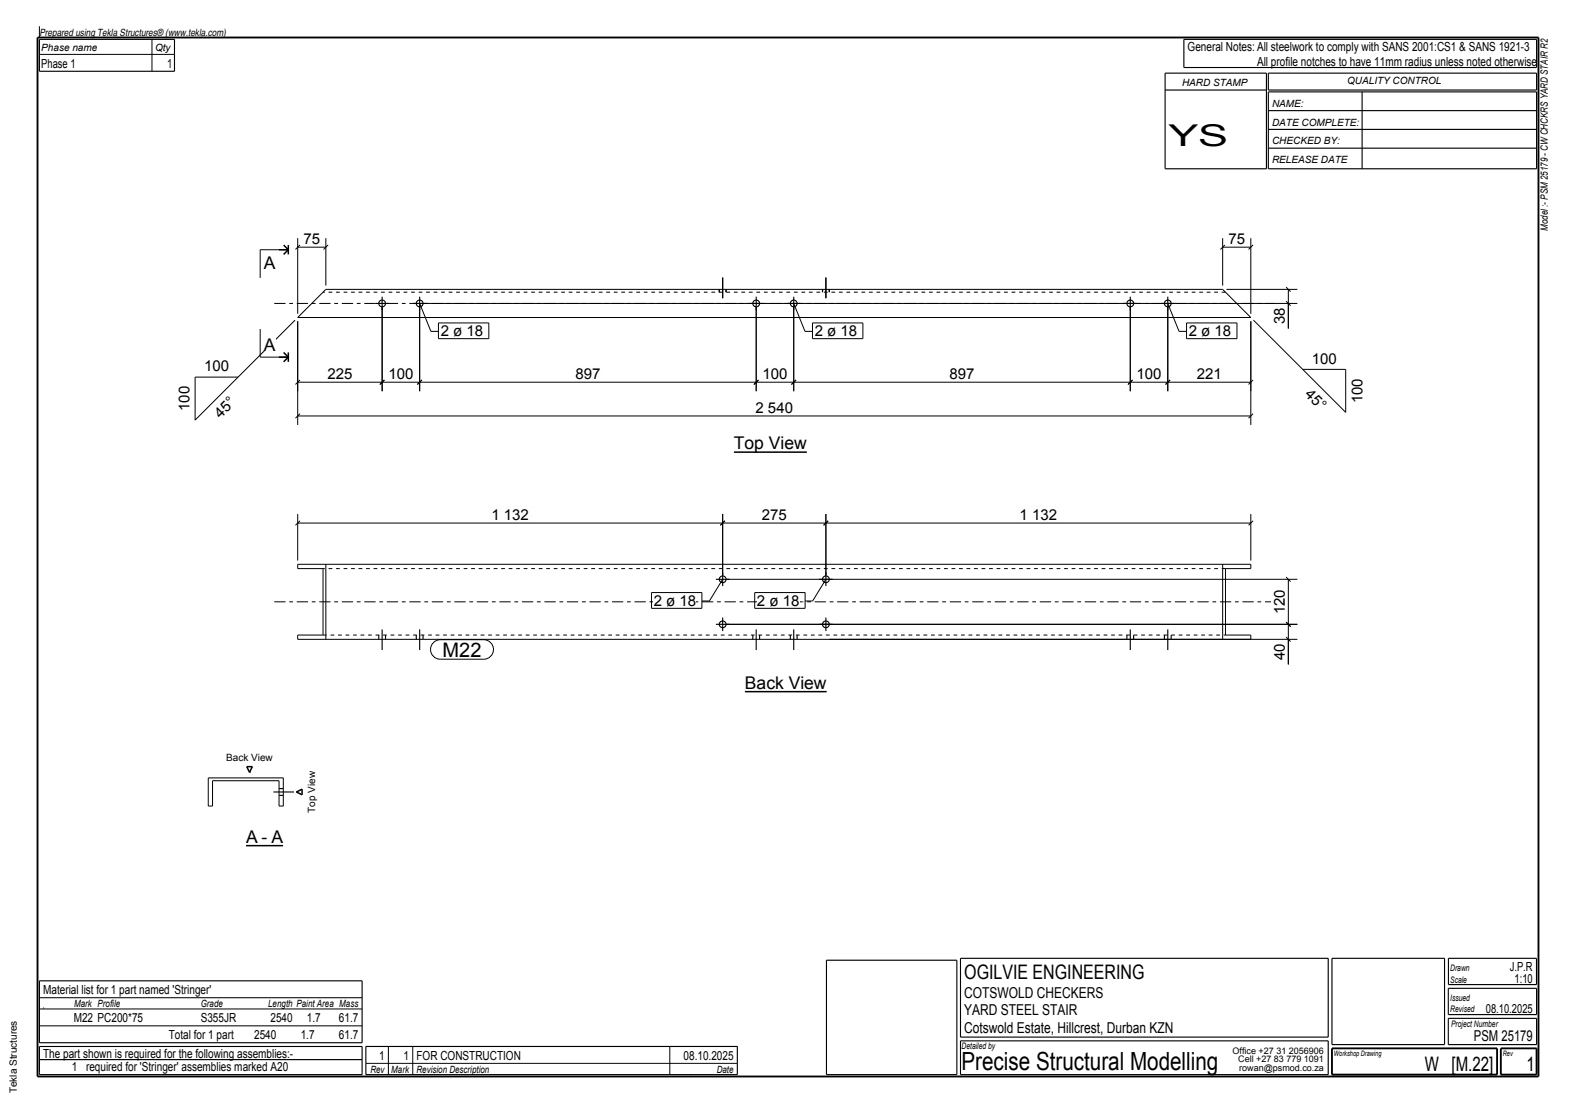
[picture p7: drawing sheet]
<svg xmlns="http://www.w3.org/2000/svg" width="420mm" height="297mm" viewBox="0 0 420 297" stroke-linecap="round" stroke-linejoin="round" font-family="sans-serif">
<path d="M10 10h400v277h-400z" fill="none" stroke="#000" stroke-width=".5"/>
<path d="M195.6 120.5h19.4" fill="none" stroke="#000" stroke-width=".4"/>
<path d="M195.6 116.3h19.4v3.5h-19.4z" fill-rule="evenodd" fill="#fefefb"/>
<path d="M198.5 184.4h21.8" fill="none" stroke="#000" stroke-width=".4"/>
<path d="M198.5 180.1h21.8v3.5h-21.8z" fill-rule="evenodd" fill="#fefefb"/>
<path d="M65.6 225.5h9.8" fill="none" stroke="#000" stroke-width=".4"/>
<g fill="#fefefb">
<path d="M65.6 221.2h3.1v3.5h-3.1z" fill-rule="evenodd"/>
<path d="M69.7 221.2h1.6v3.5h-1.6z" fill-rule="evenodd"/>
<path d="M72.3 221.2h3.1v3.5h-3.1z" fill-rule="evenodd"/>
</g>
<path d="M65.8 204.4h1.5l-.8 1.5zM79 211.1l1.5-.7v1.5z" fill="none" stroke="#000" stroke-width=".4"/>
<path d="M326.6 77.9h-240.5M326.6 151.6h-240.5M86.1 169.3h240.5" fill="none" stroke="#000" stroke-width=".27" stroke-dasharray="1 1 1 1" stroke-linecap="butt"/>
<g fill="none" stroke="#000" stroke-width=".27">
<path d="M10.5 14.5h36M10.5 7v3M40.5 10.5v8.5M76.8 66.6h-7.5v7.5M79.3 63.5v20.2M79.3 65.9h7.5M79.9 65.3l-1.2 1.2M86.8 63.5v12.6M87.4 65.3l-1.2 1.2M325.8 63.5v12.6M325.8 65.9h7.5M326.4 65.3l-1.2 1.2"/>
<path d="M326.8 77.2h18.9M333.3 63.5v20.2M333.9 65.3l-1.2 1.2M342.7 76.5l1.2 1.3M343.3 77.2v10.4M69.3 87.7v7.5h7.5M78.6 85.4l-26.6 26.6v-11.5h11.4M79.3 84.6l7.5-7.4h239l7.5 7.4zM79.3 85.7v27.6M101.8 81.9v22.4M111.8 81.9v22.4M111.8 80.9l3 7.4h2"/>
<path d="M112.8 80.9h232.9M201.5 81.9v22.4M211.5 80.9l3 7.4h2M211.5 81.9v22.4M301.2 81.9v22.4M311.2 80.9l3 7.4h2M311.2 81.9v22.4M333.3 85.7v27.6M334 85.4l24.6 24.5v-11.4h-11.4M342.7 80.3l1.2 1.2M79.3 101.9h254M79.3 110.9h254"/>
<path d="M79.9 101.3l-1.2 1.2M79.9 110.3l-1.2 1.2M102.4 101.3l-1.2 1.2M112.4 101.3l-1.2 1.2M202.1 101.3l-1.2 1.2M212.1 101.3l-1.2 1.2M301.8 101.3l-1.2 1.2M311.8 101.3l-1.2 1.2M333.9 101.3l-1.2 1.2M333.9 110.3l-1.2 1.2M79.3 137v12.5M79.3 139.5h254"/>
<path d="M79.9 138.9l-1.2 1.1M192.6 137v16.4M193.2 138.9l-1.2 1.1M220.1 137v16.4M220.7 138.9l-1.2 1.1M333.3 137v12.5M333.9 138.9l-1.2 1.1M86.8 150.4v20.1M192.6 154.4l-3.5 5.8h-2M193.6 154.4h152.1M220.1 154.4l-3.5 5.8h-2M325.8 150.4v20.1"/>
<path d="M342.7 153.9l1.2 1.1M343.3 154.4v22.7M193.6 166.5h152.1M333.3 170.5v-1.2h-6.7v-17.7h6.7v-1.2h-254v1.2h6.8v17.7h-6.8v1.2h266.4M342.7 169.8l1.2 1.3M342.7 165.9l1.2 1.2M55.5 207.4h20v7.5h-1.1v-6.8h-17.8v6.8h-1.1zM10.5 266h86M10.5 273.5h86M10.5 269h86M11.5 268.7h.1M97.5 279h99"/>
<path d="M103.5 279v7.5M110 279v7.5M178.5 279v7.5M10.5 282.5h86M97.5 283.5h99M184 286.5h.1"/>
</g>
<path d="M73.1 80.9h266.5M73.1 160.5h266.5" fill="none" stroke="#000" stroke-width=".27" stroke-dasharray="3 1 1 1" stroke-linecap="butt"/>
<g fill="none" stroke="#000" stroke-width=".3">
<path d="M10.5 10.5h36v8.5h-36zM310.5 19.5h27v25.5h-27zM315.5 10.5h94v7.5h-94zM338 19.5h71.5v4.5h-71.5zM310.5 24h27M338 24.5h71.5v20.5h-71.5zM338 29.5h71.5M338 34.5h71.5M338 39.5h71.5M363 24.5v20.5M101.8 79.1v3.6M111.8 79.1v3.6"/>
<path d="M191.7 77.2v.7M192.6 74v5.5M193.5 77.2v.7M201.5 79.1v3.6M211.5 79.1v3.6M219.2 77.2v.7M220.1 74v5.5M221 77.2v.7M301.2 79.1v3.6M311.2 79.1v3.6M100 80.9h3.6M110 80.9h3.6"/>
<path d="M199.7 80.9h3.6M209.7 80.9h3.6M299.4 80.9h3.6M309.4 80.9h3.6M190.8 154.4h3.6M192.6 152.6v3.7M218.3 154.4h3.6M220.1 152.6v3.7M100.9 169.3v1.2M101.8 167.8v5.5M102.7 169.3v1.2M110.9 169.3v1.2"/>
<path d="M111.8 167.8v5.5M112.7 169.3v1.2M190.8 166.5h3.6M192.6 164.6v3.6M200.6 169.3v1.2M201.5 167.8v5.5M202.4 169.3v1.2M210.6 169.3v1.2M211.5 167.8v5.5M212.4 169.3v1.2M218.3 166.5h3.6M220.1 164.6v3.6"/>
<path d="M300.3 169.3v1.2M301.2 167.8v5.5M302.1 169.3v1.2M310.3 169.3v1.2M311.2 167.8v5.5M312.1 169.3v1.2M72.9 211.1h5.5M74.4 212h1.1M74.4 210.2h1.1M220.2 256h34.8v30.5h-34.8zM256 255.5h98v21h-98zM355 255.5h30v23h-30z"/>
<path d="M386 255.5h23.5v7h-23.5zM10.5 279h86v7.5h-86zM10.5 261.5h86v16.5h-86zM97.5 279h99v7.5h-99zM256 277.5h98v9h-98zM386 263.5h23.5v7h-23.5zM386 271.5h23.5v7h-23.5z"/>
<circle cx="101.8" cy="80.9" r=".9"/>
<circle cx="111.8" cy="80.9" r=".9"/>
<circle cx="201.5" cy="80.9" r=".9"/>
<circle cx="211.5" cy="80.9" r=".9"/>
<circle cx="301.2" cy="80.9" r=".9"/>
<circle cx="311.2" cy="80.9" r=".9"/>
<circle cx="192.6" cy="154.5" r=".9"/>
<circle cx="220.1" cy="154.5" r=".9"/>
<circle cx="192.6" cy="166.5" r=".9"/>
<circle cx="220.1" cy="166.5" r=".9"/>
</g>
<path d="M355 279.5h44v7h-44zM400 279.5h9.5v7h-9.5z" fill="none" stroke="#000" stroke-width=".5"/>
<g fill="#fefefb">
<path d="M326.8 61.4h5.6v4.2h-5.6z" fill-rule="evenodd"/>
<path d="M152.7 97.4h7.9v4.2h-7.9z" fill-rule="evenodd"/>
<path d="M217.1 86.7h11.4v3h-11.4z" fill-rule="evenodd"/>
<path d="M217.1 86.7h11.4v3h-11.4z" fill-rule="evenodd"/>
</g>
<path d="M229.4 86.7v3" fill="none" stroke="#fefefb" stroke-width=".27"/>
<path d="M216.5 86.1h13.5v4.2h-13.5z" fill="none" stroke="#000" stroke-width=".27"/>
<path d="M70.3 68.3h3.1v3.5h-3.1z" fill-rule="evenodd" fill="#fefefb"/>
<path d="M74.3 66.6h2.5M75.6 65.3l1.2 1.3M76.8 65.3v2.5M76.8 66.6l-1.2 1.2" fill="none" stroke="#000" stroke-width=".4"/>
<path d="M70.3 90h3.1v3.5h-3.1z" fill-rule="evenodd" fill="#fefefb"/>
<path d="M74.3 95.2h2.5M75.6 94l1.2 1.2M76.8 94v2.5M76.8 95.2l-1.2 1.3" fill="none" stroke="#000" stroke-width=".4"/>
<g fill="#fefefb">
<path d="M80.3 61.4h5.6v4.2h-5.6z" fill-rule="evenodd"/>
<path d="M117.4 86.7h11.4v3h-11.4z" fill-rule="evenodd"/>
<path d="M117.4 86.7h11.4v3h-11.4z" fill-rule="evenodd"/>
</g>
<path d="M129.7 86.7v3" fill="none" stroke="#fefefb" stroke-width=".27"/>
<path d="M116.8 86.1h13.5v4.2h-13.5z" fill="none" stroke="#000" stroke-width=".27"/>
<g fill="#fefefb">
<path d="M316.8 86.7h11.3v3h-11.3z" fill-rule="evenodd"/>
<path d="M316.8 86.7h11.3v3h-11.3z" fill-rule="evenodd"/>
</g>
<path d="M329 86.7v3" fill="none" stroke="#fefefb" stroke-width=".27"/>
<path d="M316.2 86.1h13.4v4.2h-13.4z" fill="none" stroke="#000" stroke-width=".27"/>
<g fill="#fefefb">
<path d="M318.3 97.4h7.9v4.2h-7.9z" fill-rule="evenodd"/>
<path d="M302.3 97.4h7.8v4.2h-7.8z" fill-rule="evenodd"/>
<path d="M252.4 97.4h7.9v4.2h-7.9z" fill-rule="evenodd"/>
<path d="M202.6 97.4h7.9v4.2h-7.9z" fill-rule="evenodd"/>
<path d="M102.9 97.4h7.9v4.2h-7.9z" fill-rule="evenodd"/>
<path d="M86.7 97.4h7.8v4.2h-7.8z" fill-rule="evenodd"/>
<path d="M200.7 106.4h11.2v4.2h-11.2z" fill-rule="evenodd"/>
<path d="M338.8 81.4h4.2v5.7h-4.2z" fill-rule="evenodd"/>
<path d="M130.4 134.9h11.2v4.3h-11.2z" fill-rule="evenodd"/>
<path d="M338.8 171h4.2v5.6h-4.2z" fill-rule="evenodd"/>
<path d="M174.2 158.6h11.4v3h-11.4z" fill-rule="evenodd"/>
<path d="M174.2 158.6h11.4v3h-11.4z" fill-rule="evenodd"/>
</g>
<path d="M186.5 158.6v3" fill="none" stroke="#fefefb" stroke-width=".27"/>
<path d="M173.6 158h13.5v4.2h-13.5z" fill="none" stroke="#000" stroke-width=".27"/>
<g fill="#fefefb">
<path d="M117.9 171.2h10.4v3.9h-10.4z" fill-rule="evenodd"/>
<path d="M117.9 171.2h10.4v3.9h-10.4z" fill-rule="evenodd"/>
</g>
<path d="M115.7 171.1l1.6-.6h11.6a2.6 2.6 0 0 1 2.6 2.6 2.6 2.6 0 0 1-2.6 2.7h-11.6a2.6 2.6 0 0 1-2.4-1.8 2.6 2.6 0 0 1 .8-2.9z" fill="none" stroke="#000" stroke-width=".27"/>
<g fill="#fefefb">
<path d="M201.7 158.6h11.4v3h-11.4z" fill-rule="evenodd"/>
<path d="M201.7 158.6h11.4v3h-11.4z" fill-rule="evenodd"/>
</g>
<path d="M214 158.6v3" fill="none" stroke="#fefefb" stroke-width=".27"/>
<path d="M201.1 158h13.5v4.2h-13.5z" fill="none" stroke="#000" stroke-width=".27"/>
<g fill="#fefefb">
<path d="M271.1 134.9h11.2v4.3h-11.2z" fill-rule="evenodd"/>
<path d="M202.4 134.9h7.9v4.3h-7.9z" fill-rule="evenodd"/>
<path d="M338.8 156.5h4.2v7.9h-4.2z" fill-rule="evenodd"/>
</g>
<text font-size="8" x="311.4" y="39">YS</text>
<text font-size="6.7" x="256.3" y="285.3">Precise Structural Modelling</text>
<g font-size="5.3">
<text x="117.9" y="175.1">M22</text>
<text x="257" y="261">OGILVIE ENGINEERING</text>
<text x="379.8" y="285.5">W [M.22]</text>
<text x="406.8" y="285.5">1</text>
</g>
<g font-size="4.7">
<text x="70.3" y="71.8">A</text>
<text x="70.3" y="93.5">A</text>
<text x="195.6" y="119.8">Top View</text>
<text x="198.5" y="183.6">Back View</text>
<text x="65.6" y="224.7">A</text>
<text x="69.7" y="224.7">-</text>
<text x="72.3" y="224.7">A</text>
</g>
<g font-size="4">
<text x="80.9" y="65">75</text>
<text x="327.4" y="65">75</text>
<text x="117.4" y="89.7">2 ø 18</text>
<text x="217.1" y="89.7">2 ø 18</text>
<text x="316.8" y="89.7">2 ø 18</text>
<text x="342.4" y="86.5" transform="rotate(-90 342.4 86.5)">38</text>
<text x="54.4" y="99">100</text>
<text x="87.3" y="101">225</text>
<text x="103.5" y="101">100</text>
<text x="153.3" y="101">897</text>
<text x="203.2" y="101">100</text>
<text x="253" y="101">897</text>
<text x="302.9" y="101">100</text>
<text x="318.9" y="101">221</text>
<text x="349.6" y="97">100</text>
<text x="347.6" y="105.3" transform="rotate(45 347.6 105.3)">45°</text>
<text x="363.1" y="107.5" transform="rotate(-90 363.1 107.5)">100</text>
<text x="50.5" y="109.6" transform="rotate(-90 50.5 109.6)">100</text>
<text x="58.8" y="111.6" transform="rotate(-45 58.8 111.6)">45°</text>
<text x="201.3" y="110">2 540</text>
<text x="131" y="138.5">1 132</text>
<text x="203" y="138.5">275</text>
<text x="271.7" y="138.5">1 132</text>
<text x="174.2" y="161.6">2 ø 18</text>
<text x="201.7" y="161.6">2 ø 18</text>
<text x="342.4" y="163.8" transform="rotate(-90 342.4 163.8)">120</text>
<text x="342.4" y="176" transform="rotate(-90 342.4 176)">40</text>
<text x="257" y="266">COTSWOLD CHECKERS</text>
<text x="257" y="270.5">YARD STEEL STAIR</text>
<text x="257" y="275.5">Cotswold Estate, Hillcrest, Durban KZN</text>
<text x="392.8" y="277.5">PSM 25179</text>
</g>
<g font-size="3.3">
<text x="11" y="18">Phase 1</text>
<text x="44.5" y="18">1</text>
<text x="316.5" y="13.5">General Notes: All steelwork to comply with SANS 2001:CS1 &amp; SANS 1921-3</text>
<text x="335" y="17.5">All profile notches to have 11mm radius unless noted otherwise</text>
<text x="402.4" y="258.7">J.P.R</text>
<text x="403.6" y="262">1:10</text>
<text x="11.5" y="265">Material list for 1 part named 'Stringer'</text>
<text x="19.6" y="272.5">M22 PC200*75</text>
<text x="53.5" y="272.5">S355JR</text>
<text x="72.1" y="272.5">2540</text>
<text x="81.8" y="272.5">1.7</text>
<text x="90.3" y="272.5">61.7</text>
<text x="396" y="270">08.10.2025</text>
<text x="45" y="277">Total for 1 part</text>
<text x="67.7" y="277">2540</text>
<text x="80.1" y="277">1.7</text>
<text x="90.3" y="277">61.7</text>
<text x="11.5" y="282">The part shown is required for the following assemblies:-</text>
<text x="19.2" y="285.5">1 required for 'Stringer' assemblies marked A20</text>
<text x="101" y="282.5">1</text>
<text x="107.5" y="282.5">1 FOR CONSTRUCTION</text>
<text x="182.2" y="282.5">08.10.2025</text>
</g>
<g font-size="2.7">
<text x="10.5" y="9.5">Prepared using Tekla Structures® (www.tekla.com)</text>
<text x="11" y="13.5">Phase name</text>
<text x="41.3" y="13.5">Qty</text>
<text x="315" y="23">HARD STAMP</text>
<text x="359" y="22.5">QUALITY CONTROL</text>
<text x="339" y="28.5">NAME:</text>
<text x="339" y="33.5">DATE COMPLETE:</text>
<text x="339" y="38.5">CHECKED BY:</text>
<text x="339" y="43.5">RELEASE DATE</text>
<text x="412.5" y="61.5" transform="rotate(-90 412.5 61.5)">Model :- PSM 25179 - CW CHCKRS YARD STAIR R2</text>
<text x="60.3" y="202.9">Back View</text>
<text x="84" y="216.7" transform="rotate(-90 84 216.7)">Top View</text>
<text x="19.8" y="268.5">Mark Profile</text>
<text x="53.5" y="268.5">Grade</text>
<text x="71.5" y="268.5">Length Paint Area Mass</text>
<text x="98.7" y="286">Rev</text>
<text x="104.3" y="286">Mark</text>
<text x="111" y="286">Revision Description</text>
<text x="191" y="286">Date</text>
<text x="4.5" y="291.5" transform="rotate(-90 4.5 291.5)">Tekla Structures</text>
</g>
<g font-size="2.4">
<text x="386.5" y="262">Scale</text>
<text x="386.5" y="258.7">Drawn</text>
<text x="386.5" y="266.8">Issued</text>
<text x="386.5" y="269.8">Revised</text>
<text x="386.7" y="273.7">Project Number</text>
<text x="256.3" y="279.7">Detailed by</text>
<text x="328.5" y="281">Office +27 31 2056906</text>
<text x="330" y="283.3">Cell +27 83 779 1091</text>
<text x="330.3" y="285.5">rowan@psmod.co.za</text>
</g>
<g font-size="2">
<text x="355.5" y="281.5">Workshop Drawing</text>
<text x="400.5" y="281.5">Rev</text>
</g>
</svg>
